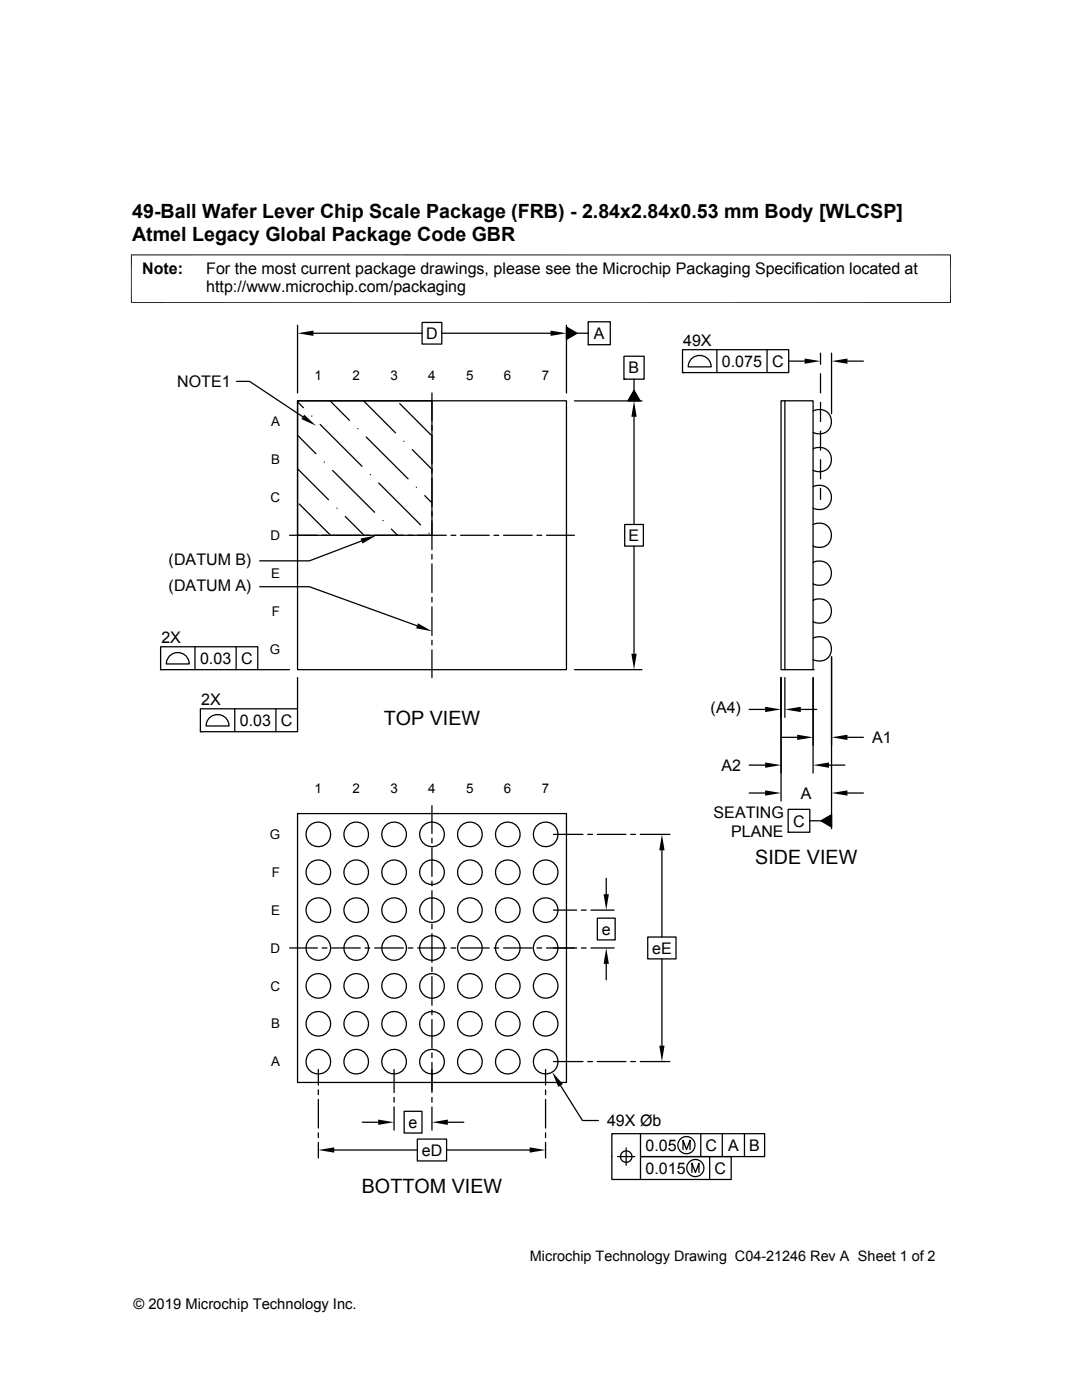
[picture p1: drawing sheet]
<svg xmlns="http://www.w3.org/2000/svg" width="216mm" height="279mm" viewBox="0 0 216 279" stroke-linecap="round" stroke-linejoin="round" font-family="sans-serif">
<g fill="none" stroke="#000" stroke-width=".25">
<path d="M47.2 76.1h2.6l10.6 7.1M59.4 80h26.8v26.8h-26.8zM59.4 80h53.6v53.6h-53.6zM59.4 80h.1M59.4 64.9v13.5M62.5 66.5h21.7M65.8 80l3.9 3.9M72.5 80l6.4 6.4M84.2 64.3h4v4.4h-4zM86.2 78.4v5.6M88.2 66.5h21.7M113 65.3l2.1 1.2-2.1 1.2z"/>
<path d="M113 64.9v13.5M115.1 66.5h2.3M117.4 64.2h4.4v4.6h-4.4zM117.4 68.8h.1M124.5 71.1h4v4.6h-4zM124.5 75.7h.1M126.5 77.9l1.2 2.1h-2.4zM126.5 75.7v2.2M136.2 69.8h21.2v4.6h-21.2zM136.2 74.4h.1M138.1 71.5a2.3 2.3 0 0 1 2.5-.4 2.3 2.3 0 0 1 1.3 2.1h-4.6l.4-1.2zM143 69.8v4.6"/>
<path d="M153.1 69.8v4.6M155.9 80h6.3v53.6h-6.3zM156.6 80v53.6M157.4 72.1h3.1M163.7 70.5v2.2M163.7 74.6v3.8M165.9 70.5v12.1M169.1 72.1h3.2M59.4 80.2l1.1 1.2M59.4 86.9l3.6 3.7M59.4 93.6l6.2 6.1M62.2 83h.1"/>
<path d="M63.9 84.7l8.3 8.3M64.7 92.2h.1M66.4 93.9l8.3 8.3M71.4 85.5h.1M73.1 87.2l8.3 8.4M73.9 94.7h.1M75.6 96.4l8.3 8.4M79.8 80.5l6.4 6.5M80.6 88.1h.1M82.3 89.7l3.9 4M83.1 97.2h.1M84.8 98.9l1.4 1.5"/>
<path d="M86.2 84.9v1M86.2 86.8v5.7M86.2 93.5v.9M86.2 95.4v5.7M114.6 80h13.5M126.5 83.2v21.5M162.2 97.1a2.45 2.45 0 0 1 3.7 2.2 2.45 2.45 0 0 1-3.7 2.1M162.2 89.6a2.45 2.45 0 0 1 3.7 2.1 2.45 2.45 0 0 1-3.7 2.1M162.2 82a2.45 2.45 0 0 1 3.7 2.1 2.45 2.45 0 0 1-3.7 2.2M163.7 80.3v3.8M163.7 86v3.8M163.7 91.7v3.8"/>
<path d="M163.7 97.5v2.2M51.8 117.1h9.9l21.5 7.8M57.8 106.8h5.5M59.7 100.6l6.3 6.2M64.3 106.8h.9M66.2 106.8h5.7M67.2 101.4h.1M68.9 103.1l3.7 3.7M72.1 108l-10.4 3.9h-9.9M72.9 106.8h.9M74.8 106.8h5.7M76.4 103.9h.1"/>
<path d="M78.1 105.6l1.2 1.2M81.4 106.8h1M83.3 106.8h5.7M85.6 106.4h.1M86.2 102.1v.9M86.2 104v5.7M86.2 110.6v1M86.2 112.5v5.8M86.2 119.2v1M90 106.8h1M91.9 106.8h5.7M98.6 106.8h.9"/>
<path d="M100.5 106.8h5.7M107.1 106.8h1M109.1 106.8h5.5M124.7 104.7h3.7v4.3h-3.7zM126.5 109v21.5M162.2 119.8a2.45 2.45 0 0 1 3.7 2.2 2.45 2.45 0 0 1-3.7 2.1M162.2 112.3a2.45 2.45 0 0 1 3.7 2.1 2.45 2.45 0 0 1-3.7 2.1M162.2 104.7a2.44 2.44 0 0 1 3.7 2.1 2.44 2.44 0 0 1-3.7 2.1M32 129.1h19.4v4.5h-19.4zM32 133.6h.1M34 130.8a2.29 2.29 0 0 1 2.4-.4 2.29 2.29 0 0 1 1.4 2.1h-4.6l.3-1.2zM38.9 129.1v4.5"/>
<path d="M47.1 129.1v4.5M51.4 133.6h6.4M59.4 135.2v6.3M86.2 121.1v5.7M86.2 127.8v.9M86.2 129.7v5.5M114.6 133.6h13.5M155.9 135.2v24.7M156.6 135.2v8M162.2 133.6h.1M162.2 127.4a2.45 2.45 0 0 1 3.7 2.1 2.45 2.45 0 0 1-3.7 2.1M162.2 135.2v19.1"/>
<path d="M165.9 131.1v34.3M40 141.5h19.4v4.5h-19.4zM40 146h.1M41.9 143.2a2.29 2.29 0 0 1 2.4-.4 2.29 2.29 0 0 1 1.4 2.1h-4.6l.3-1.2zM46.8 141.5v4.5M55.1 141.5v4.5M149.5 152.7h3.2M149.5 141.6h3.2M149.5 158.3h3.2M155.9 147.2h3.2M159.8 141.6h3.2M165.4 152.7h3.2"/>
<path d="M169.1 147.2h3.2M169.1 158.3h3.2M59.4 162.4h53.6v53.6h-53.6zM59.4 162.4h.1M86.2 160.8v5.5M86.2 167.3v.9M86.2 169.2v5.7M86.2 175.9v.9M86.2 177.8v5.7M110.4 166.5h5.9M117.3 166.5h.9M119.2 166.5h5.7"/>
<path d="M121 175.3v3.2M125.9 166.5h.9M127.8 166.5h5.9M132.1 169.7v17.3M157.3 161.5h4.3v4.6h-4.3zM157.3 166.1h.1M161.6 163.8h2.2M163.8 163.8l2.1-1.2v2.4zM57.8 189.2h5.5M64.3 189.2h.9M66.2 189.2h5.7M72.9 189.2h.9"/>
<path d="M74.8 189.2h5.7M81.4 189.2h1M83.3 189.2h5.7M86.2 184.4v1M86.2 186.3v5.7M86.2 193v1M86.2 194.9v5.7M90 189.2h1M91.9 189.2h5.7M98.6 189.2h.9M100.5 189.2h5.7M107.1 189.2h1"/>
<path d="M110.4 181.6h4.7M115.1 189.2h-6M116 189.2h1M116 181.6h1M117.9 189.2h4.7M117.9 181.6h4.7M119.2 183.2h3.5v4.4h-3.5zM121 192.4v3.1M129.2 187h5.7v4.4h-5.7zM132.1 191.4v17.3M63.5 213.4v3.2M63.5 217.5v1"/>
<path d="M63.5 219.4v5.7M78.6 213.4v4.7M78.6 219v1M86.2 219v1M86.2 201.6v.9M86.2 203.5v5.7M86.2 210.1v1M86.2 212v6.1M108.9 213.4v3.2M108.9 217.5v1M108.9 219.4v5.7M110.4 211.9h5.9"/>
<path d="M111.8 216.6l4.4 7h3.2M117.3 211.9h.9M119.2 211.9h5.7M125.9 211.9h.9M127.8 211.9h5.9M63.5 226.1v.9M63.5 228v3.1M66.7 229.5h16.6M72.3 224h3.2M78.6 220.9v4.7M80.6 221.8h3.6v4.3h-3.6zM83.3 227.3h5.8v4.4h-5.8z"/>
<path d="M86.2 220.9v4.7M89.1 229.5h16.6M89.4 224h3.1M108.9 226.1v.9M108.9 228v3.1M123.2 230.8h3.5M124.9 229.1v3.4M127.8 226.3v4.5h18.1v4.6h-23.8v-9.1h30.5v4.5h-24.8v4.6M136.3 229.4v-1.8l.7 1.8 .7-1.8v1.8M138.1 234v-1.8l.7 1.8 .7-1.8v1.8M139.8 226.3v4.5M141.6 230.8v4.6"/>
<path d="M144.1 226.3v4.5M148.5 226.3v4.5"/>
<circle cx="63.5" cy="166.5" r="2.46"/>
<circle cx="63.5" cy="174.1" r="2.46"/>
<circle cx="71.1" cy="166.5" r="2.46"/>
<circle cx="71.1" cy="174.1" r="2.45"/>
<circle cx="78.6" cy="166.5" r="2.46"/>
<circle cx="78.6" cy="174.1" r="2.45"/>
<circle cx="86.2" cy="166.5" r="2.46"/>
<circle cx="86.2" cy="174.1" r="2.46"/>
<circle cx="93.8" cy="166.5" r="2.46"/>
<circle cx="93.8" cy="174.1" r="2.46"/>
<circle cx="101.3" cy="166.5" r="2.46"/>
<circle cx="101.3" cy="174.1" r="2.46"/>
<circle cx="108.9" cy="166.5" r="2.46"/>
<circle cx="108.9" cy="174.1" r="2.46"/>
<circle cx="63.5" cy="189.2" r="2.46"/>
<circle cx="63.5" cy="181.6" r="2.46"/>
<circle cx="63.5" cy="196.8" r="2.46"/>
<circle cx="71.1" cy="189.2" r="2.46"/>
<circle cx="71.1" cy="181.6" r="2.46"/>
<circle cx="71.1" cy="196.8" r="2.46"/>
<circle cx="78.6" cy="189.2" r="2.46"/>
<circle cx="78.6" cy="181.6" r="2.45"/>
<circle cx="78.6" cy="196.8" r="2.45"/>
<circle cx="86.2" cy="189.2" r="2.46"/>
<circle cx="86.2" cy="196.8" r="2.46"/>
<circle cx="86.2" cy="181.6" r="2.46"/>
<circle cx="93.8" cy="189.2" r="2.46"/>
<circle cx="93.8" cy="196.8" r="2.46"/>
<circle cx="93.8" cy="181.6" r="2.46"/>
<circle cx="101.3" cy="189.2" r="2.46"/>
<circle cx="101.3" cy="181.6" r="2.46"/>
<circle cx="101.3" cy="196.8" r="2.46"/>
<circle cx="108.9" cy="189.2" r="2.46"/>
<circle cx="108.9" cy="181.6" r="2.46"/>
<circle cx="108.9" cy="196.8" r="2.46"/>
<circle cx="63.5" cy="211.9" r="2.46"/>
<circle cx="63.5" cy="204.3" r="2.46"/>
<circle cx="71.1" cy="211.9" r="2.46"/>
<circle cx="71.1" cy="204.3" r="2.45"/>
<circle cx="78.6" cy="211.9" r="2.46"/>
<circle cx="78.6" cy="204.3" r="2.45"/>
<circle cx="86.2" cy="211.9" r="2.46"/>
<circle cx="86.2" cy="204.3" r="2.46"/>
<circle cx="93.8" cy="211.9" r="2.46"/>
<circle cx="93.8" cy="204.3" r="2.46"/>
<circle cx="101.3" cy="211.9" r="2.46"/>
<circle cx="101.3" cy="204.3" r="2.46"/>
<circle cx="108.9" cy="211.9" r="2.46"/>
<circle cx="108.9" cy="204.3" r="2.46"/>
<circle cx="124.9" cy="230.8" r="1.14"/>
<circle cx="137" cy="228.5" r="1.71"/>
<circle cx="138.7" cy="233.1" r="1.71"/>
</g>
<g fill="#000">
<path d="M59.4 66.5l3.1-.5v1zM109.9 66l3.1 .5-3.1 .5zM113 65.3l2.1 1.2-2.1 1.2zM160.5 71.5l3.2 .6-3.2 .5zM165.9 72.1l3.2-.6v1.1zM60.7 82.8l2.4 2.2-3-1.4zM126.5 80l.5 3.2h-1zM126.5 77.9l1.2 2.1h-2.4zM71.9 107.5l3.2-.7-2.8 1.7zM83.4 124.4l2.8 1.6-3.2-.6zM126 130.5h1l-.5 3.1zM152.7 152.2l3.2 .5-3.2 .5z"/>
<path d="M152.7 141.1l3.2 .5-3.2 .5zM152.7 157.7l3.2 .6-3.2 .5zM159.1 146.6l3.1 .6-3.1 .5zM156.6 141.6l3.2-.5v1zM162.2 152.7l3.2-.5v1zM165.9 147.2l3.2-.6v1.1zM165.9 158.3l3.2-.6v1.1zM120.4 178.5h1.1l-.5 3.1zM132.1 166.5l.5 3.2h-1zM163.8 163.8l2.1-1.2v2.4zM121 189.2l.5 3.2h-1.1zM110.2 214l2.1 2.3-.9 .6z"/>
<path d="M131.6 208.7h1l-.5 3.2zM63.5 229.5l3.2-.5v1zM75.5 223.4l3.1 .6-3.1 .5zM86.2 224l3.2-.6v1.1zM105.7 229l3.2 .5-3.2 .5z"/>
</g>
<path d="M26.1 50.9h163.7M26.2 50.8v9.7M189.7 50.8v9.7M26.1 60.4h163.7" fill="none" stroke="#000" stroke-width=".2"/>
<g font-size="3.9">
<text x="26.4" y="43.5">49-Ball Wafer Lever Chip Scale Package (FRB) - 2.84x2.84x0.53 mm Body [WLCSP]</text>
<text x="26.4" y="48">Atmel Legacy Global Package Code GBR</text>
<text x="76.6" y="144.6">TOP VIEW</text>
<text x="150.7" y="172.4">SIDE VIEW</text>
<text x="72.2" y="238.1">BOTTOM VIEW</text>
</g>
<g font-size="3.2">
<text x="28.4" y="54.6">Note:</text>
<text x="41.1" y="58.3">http://www.microchip.com/packaging</text>
<text x="41.1" y="54.6">For the most current package drawings, please see the Microchip Packaging Specification located at</text>
<text x="85" y="67.6">D</text>
<text x="118.5" y="67.6">A</text>
<text x="136.3" y="69">49X</text>
<text x="35.4" y="77.2">NOTE1</text>
<text x="125.4" y="74.5">B</text>
<text x="144.1" y="73.2">0.075</text>
<text x="154.1" y="73.2">C</text>
<text x="125.4" y="108">E</text>
<text x="33.7" y="112.7">(DATUM B)</text>
<text x="33.7" y="117.9">(DATUM A)</text>
<text x="32.2" y="128.3">2X</text>
<text x="39.9" y="132.5">0.03</text>
<text x="48.1" y="132.5">C</text>
<text x="40.1" y="140.7">2X</text>
<text x="141.8" y="142.4">(A4)</text>
<text x="47.9" y="144.9">0.03</text>
<text x="56" y="144.9">C</text>
<text x="174.1" y="148.3">A1</text>
<text x="144" y="153.8">A2</text>
<text x="159.8" y="159.4">A</text>
<text x="142.4" y="163.2">SEATING</text>
<text x="145.9" y="167">PLANE</text>
<text x="158.3" y="165">C</text>
<text x="120.1" y="186.5">e</text>
<text x="130.2" y="190.3">eE</text>
<text x="81.5" y="225.1">e</text>
<text x="121.1" y="224.7">49X Øb</text>
<text x="84.2" y="230.6">eD</text>
<text x="128.8" y="229.7">0.05</text>
<text x="140.8" y="229.7">C</text>
<text x="145.3" y="229.7">A</text>
<text x="149.5" y="229.7">B</text>
<text x="128.8" y="234.3">0.015</text>
<text x="142.6" y="234.3">C</text>
</g>
<g font-size="2.9">
<text x="105.7" y="251.7">Microchip Technology Drawing C04-21246 Rev A Sheet 1 of 2</text>
<text x="26.6" y="261.3">© 2019 Microchip Technology Inc.</text>
</g>
<g font-size="2.7">
<text x="62.8" y="75.9">1</text>
<text x="70.3" y="75.9">2</text>
<text x="77.9" y="75.9">3</text>
<text x="85.4" y="75.9">4</text>
<text x="93" y="75.9">5</text>
<text x="100.6" y="75.9">6</text>
<text x="108.1" y="75.9">7</text>
<text x="54.1" y="85.1">A</text>
<text x="54.1" y="92.7">B</text>
<text x="54" y="100.2">C</text>
<text x="54" y="107.8">D</text>
<text x="54.1" y="115.3">E</text>
<text x="54.3" y="122.9">F</text>
<text x="53.8" y="130.5">G</text>
<text x="62.8" y="158.3">1</text>
<text x="70.3" y="158.3">2</text>
<text x="77.9" y="158.3">3</text>
<text x="85.4" y="158.3">4</text>
<text x="93" y="158.3">5</text>
<text x="100.6" y="158.3">6</text>
<text x="108.1" y="158.3">7</text>
<text x="53.8" y="167.5">G</text>
<text x="54.3" y="175">F</text>
<text x="54.1" y="182.6">E</text>
<text x="54" y="190.1">D</text>
<text x="54" y="197.7">C</text>
<text x="54.1" y="205.3">B</text>
<text x="54.1" y="212.8">A</text>
</g>
</svg>
